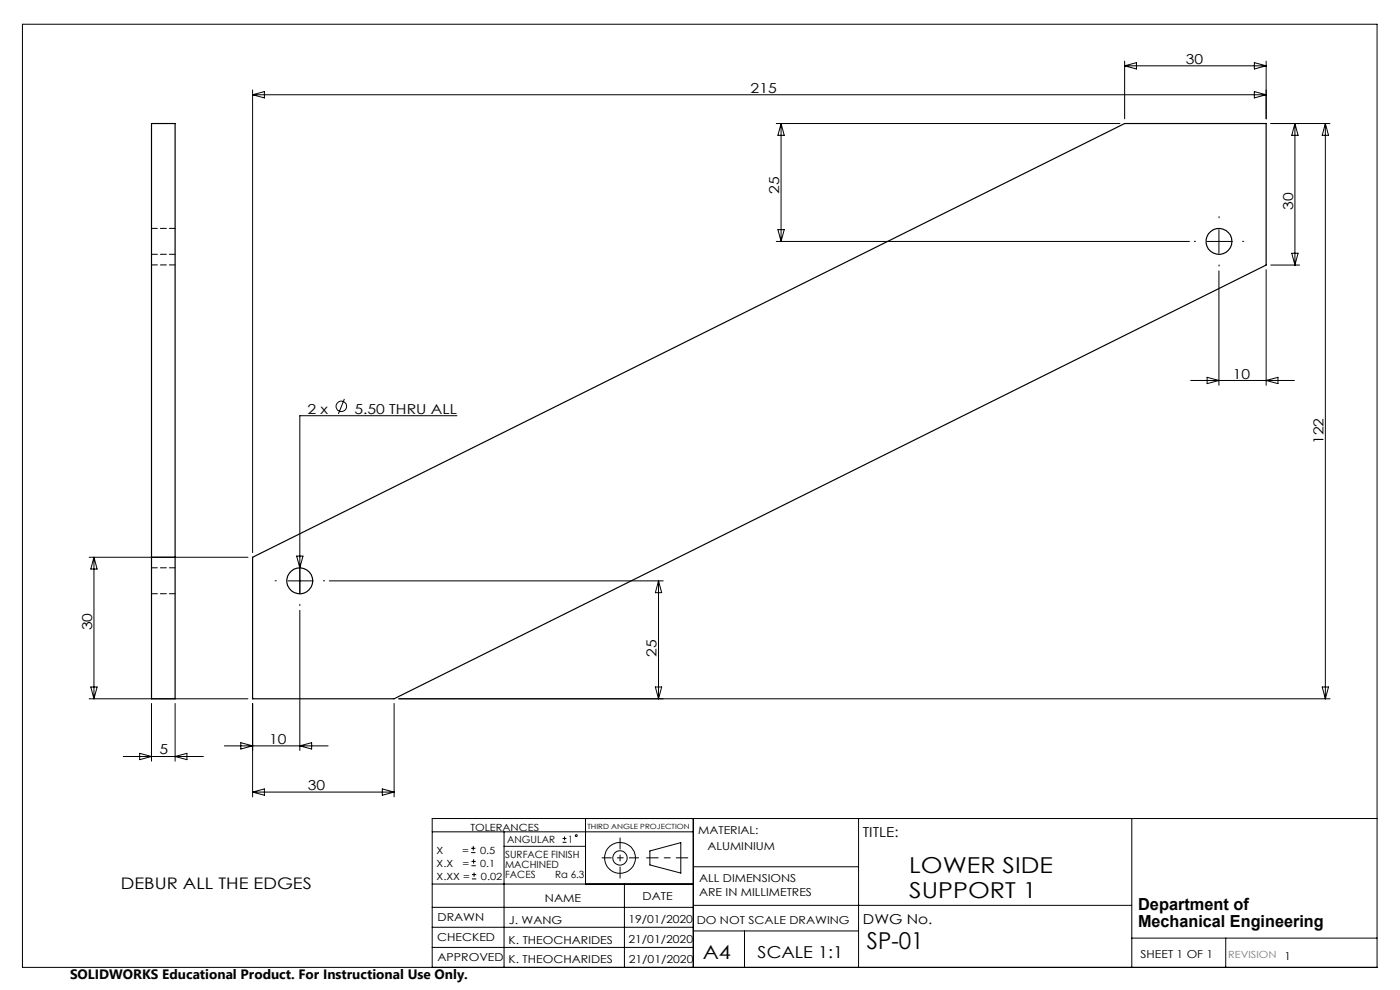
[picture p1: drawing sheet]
<svg xmlns="http://www.w3.org/2000/svg" width="297mm" height="210mm" viewBox="0 0 297 210" stroke-linecap="round" stroke-linejoin="round" font-family="sans-serif">
<g fill="none" stroke="#000" stroke-width=".21">
<path d="M4.8 5.1h287.3v200.1h-287.3zM53.6 19.1v98.1M238.6 13v12.2M238.6 14h30M238.6 14l2.5-.7v1.3zM266.1 19.4l2.5 .7-2.5 .7zM266.1 13.3l2.5 .7-2.5 .6zM268.6 13v12.2M53.6 20.1h215M53.6 20.1l2.5-.7v1.4zM164.7 26.2h72.9M165.7 26.2l.7 2.5h-1.4z"/>
<path d="M165.7 26.2v25M269.6 26.2h12.6M274.7 26.2v30M274.7 26.2l.7 2.5h-1.4zM281.2 26.2l.6 2.5h-1.3zM281.2 26.2v122M164.7 51.2h87.6M165 48.7h1.4l-.7 2.5zM256.1 51.2h5M258.6 48.7v5M258.6 57.5v24.2M268.6 57.2v24.5"/>
<path d="M269.6 56.2h6.1M274 53.7h1.4l-.7 2.5zM73.1 84.6l-1.3 3.2M96.9 88.2h-33.3v37.8M252.6 80.7h22M256.1 80l2.5 .7-2.5 .7zM268.6 80.7l2.5-.7v1.4zM18.9 118.2h33.7M19.9 118.2v30M19.9 118.2l.7 2.5h-1.3zM62.9 118h1.4l-.7 2.5zM61.1 123.2h5"/>
<path d="M63.6 129.5v29.7M69.9 123.2h70.8M139.7 123.2v25M139.7 123.2l.7 2.5h-1.4zM18.9 148.2h33.7M19.3 145.7h1.3l-.7 2.5zM29.6 159.8l2.5 .7-2.5 .6zM32.1 149.2v12.3M37.1 149.2v12.3M47.6 158.2h22M51.1 157.5l2.5 .7-2.5 .7zM53.6 149.2v19.8"/>
<path d="M63.6 158.2l2.5-.7v1.4zM83.6 149.2v19.8M84.6 148.2h197.6M139 145.7h1.4l-.7 2.5zM280.5 145.7h1.3l-.6 2.5zM26.1 160.5h17M37.1 160.5l2.6-.7v1.3zM53.6 168l2.5-.7v1.4zM53.6 168h30M81.1 167.3l2.5 .7-2.5 .7zM91.7 176.5h55.4M99.9 179.9h1"/>
<path d="M100.4 179.5v.9M106.9 176.5v28.7M106.9 179.5h17.3M119.3 178.7h.9M119.3 177.9h.9M119.8 177.4v.9M124.2 173.6v13.9M147.1 173.6v31.6M182.1 173.6v31.6M240.1 173.6v31.6M292.1 173.6h-200.4v31.6M91.7 196.7h55.4"/>
<path d="M91.7 192.5h55.4M91.7 187.5h55.4M99.9 180.9h1M100 183.6h.9M100 182.7h.9M100.1 186.4h.9M100.1 185.5h.9M100.5 182.3v.9M100.6 185.1v.9M132.5 187.5v17.7M137.9 180.5l6.5-1.8v6.5l-6.5-1.7zM147.1 183.9h35"/>
<path d="M147.1 197.5h35M147.1 192h93M157.9 197.5v7.7M240.1 199h52M260 199v6.2M91.7 201h55.4"/>
<circle cx="72.4" cy="86.2" r="1.1"/>
<circle cx="122.2" cy="177.3" r=".2"/>
<circle cx="131.5" cy="182" r="1.52"/>
<circle cx="131.5" cy="182" r="3.3"/>
</g>
<path d="M145.9 182h-8.7" fill="none" stroke="#000" stroke-width=".21" stroke-dasharray="15.2 1.3 1.3 1.3" stroke-dashoffset="12.8"/>
<path d="M131.5 177.7v8.6" fill="none" stroke="#000" stroke-width=".21" stroke-dasharray="15.2 1.3 1.3 1.3" stroke-dashoffset="12.9"/>
<path d="M127.7 182h7.8" fill="none" stroke="#000" stroke-width=".21" stroke-dasharray="15.2 1.3 1.3 1.3" stroke-dashoffset="13.3"/>
<path d="M253.6 51.2h-.2M258.6 46.2v-.3M258.6 56.2v.2M263.6 51.2h.3M63.6 118.2v-.3M58.6 123.2h-.2M63.6 128.2v.2M68.6 123.2h.3" fill="none" stroke="#000" stroke-width=".21" stroke-dasharray="15.2 1.3 1.3 1.3"/>
<g fill="none" stroke="#000" stroke-width=".25">
<path d="M32.1 26.2h5v122h-5zM32.1 118.2h5M53.6 118.2l185-92h30v30l-185 92h-30z"/>
<circle cx="258.6" cy="51.2" r="2.75"/>
<circle cx="63.6" cy="123.2" r="2.76"/>
</g>
<path d="M32.2 56.2h5M32.2 53.9h5M37.2 48.4h-5M32.2 125.9h5M37.2 120.4h-5" fill="none" stroke="#000" stroke-width=".21" stroke-dasharray="1.3 .6"/>
<text font-size="4.9" x="183.9" y="201.4">SP-01</text>
<g font-size="4.7">
<text x="192.9" y="185.2">LOWER SIDE</text>
<text x="192.9" y="190.4">SUPPORT 1</text>
</g>
<text font-size="4.1" x="149.1" y="203.3">A4</text>
<g font-size="3.5">
<text x="241.4" y="193.1">Department of</text>
<text x="241.4" y="196.6">Mechanical Engineering</text>
<text x="160.7" y="203.2">SCALE 1:1</text>
</g>
<text font-size="3.4" x="25.6" y="188.6">DEBUR ALL THE EDGES</text>
<g font-size="2.9">
<text x="251.6" y="13.5">30</text>
<text x="159.2" y="19.7">215</text>
<text x="165.3" y="41.2" transform="rotate(-90 165.3 41.2)">25</text>
<text x="274.3" y="44.6" transform="rotate(-90 274.3 44.6)">30</text>
<text x="261.5" y="80.3">10</text>
<text x="65.2" y="87.7">2 x</text>
<text x="75.2" y="87.7">5.50 THRU ALL</text>
<text x="280.8" y="94.2" transform="rotate(-90 280.8 94.2)">122</text>
<text x="19.5" y="133.7" transform="rotate(-90 19.5 133.7)">30</text>
<text x="139.3" y="139.3" transform="rotate(-90 139.3 139.3)">25</text>
<text x="33.8" y="160">5</text>
<text x="57.1" y="157.8">10</text>
<text x="65.3" y="167.6">30</text>
<text x="183" y="177.5">TITLE:</text>
<text x="183.1" y="196">DWG No.</text>
<text x="14.9" y="207.6">SOLIDWORKS Educational Product. For Instructional Use Only.</text>
</g>
<g font-size="2.3">
<text x="148.1" y="177">MATERIAL:</text>
<text x="150.1" y="180.4">ALUMINIUM</text>
<text x="115.6" y="191.3">NAME</text>
<text x="136.3" y="191">DATE</text>
<text x="148.3" y="187.1">ALL DIMENSIONS</text>
<text x="148.3" y="190.1">ARE IN MILLIMETRES</text>
<text x="92.8" y="195.5">DRAWN</text>
<text x="107.9" y="196">J. WANG</text>
<text x="133.3" y="195.8">19/01/2020</text>
<text x="147.8" y="195.9">DO NOT SCALE DRAWING</text>
<text x="92.8" y="199.5">CHECKED</text>
<text x="92.8" y="203.9">APPROVED</text>
<text x="107.9" y="200.2">K. THEOCHARIDES</text>
<text x="133.3" y="200.1">21/01/2020</text>
<text x="242" y="203.2">SHEET 1 OF 1</text>
<text x="272.5" y="203.7">1</text>
<text x="107.9" y="204.3">K. THEOCHARIDES</text>
<text x="133.4" y="204.3">21/01/2020</text>
</g>
<g font-size="2.1">
<text x="99.8" y="176.2">TOLERANCES</text>
<text x="107.6" y="178.8">ANGULAR</text>
<text x="120.5" y="178.8">1</text>
<text x="92.6" y="181.1">X</text>
<text x="92.6" y="183.9">X.X</text>
<text x="98" y="181.1">=</text>
<text x="98.1" y="183.9">=</text>
<text x="101.8" y="181.1">0.5</text>
<text x="101.9" y="183.9">0.1</text>
<text x="107.2" y="182">SURFACE FINISH</text>
<text x="107.2" y="184.1">MACHINED</text>
<text x="92.6" y="186.7">X.XX =</text>
<text x="102" y="186.7">0.02</text>
<text x="107.2" y="186.2">FACES</text>
<text x="117.8" y="186.2">Ra 6.3</text>
</g>
<text font-size="2.1" fill="#808080" x="260.6" y="203.2">REVISION</text>
<text font-size="1.5" x="124.6" y="175.8">THIRD ANGLE PROJECTION</text>
</svg>
